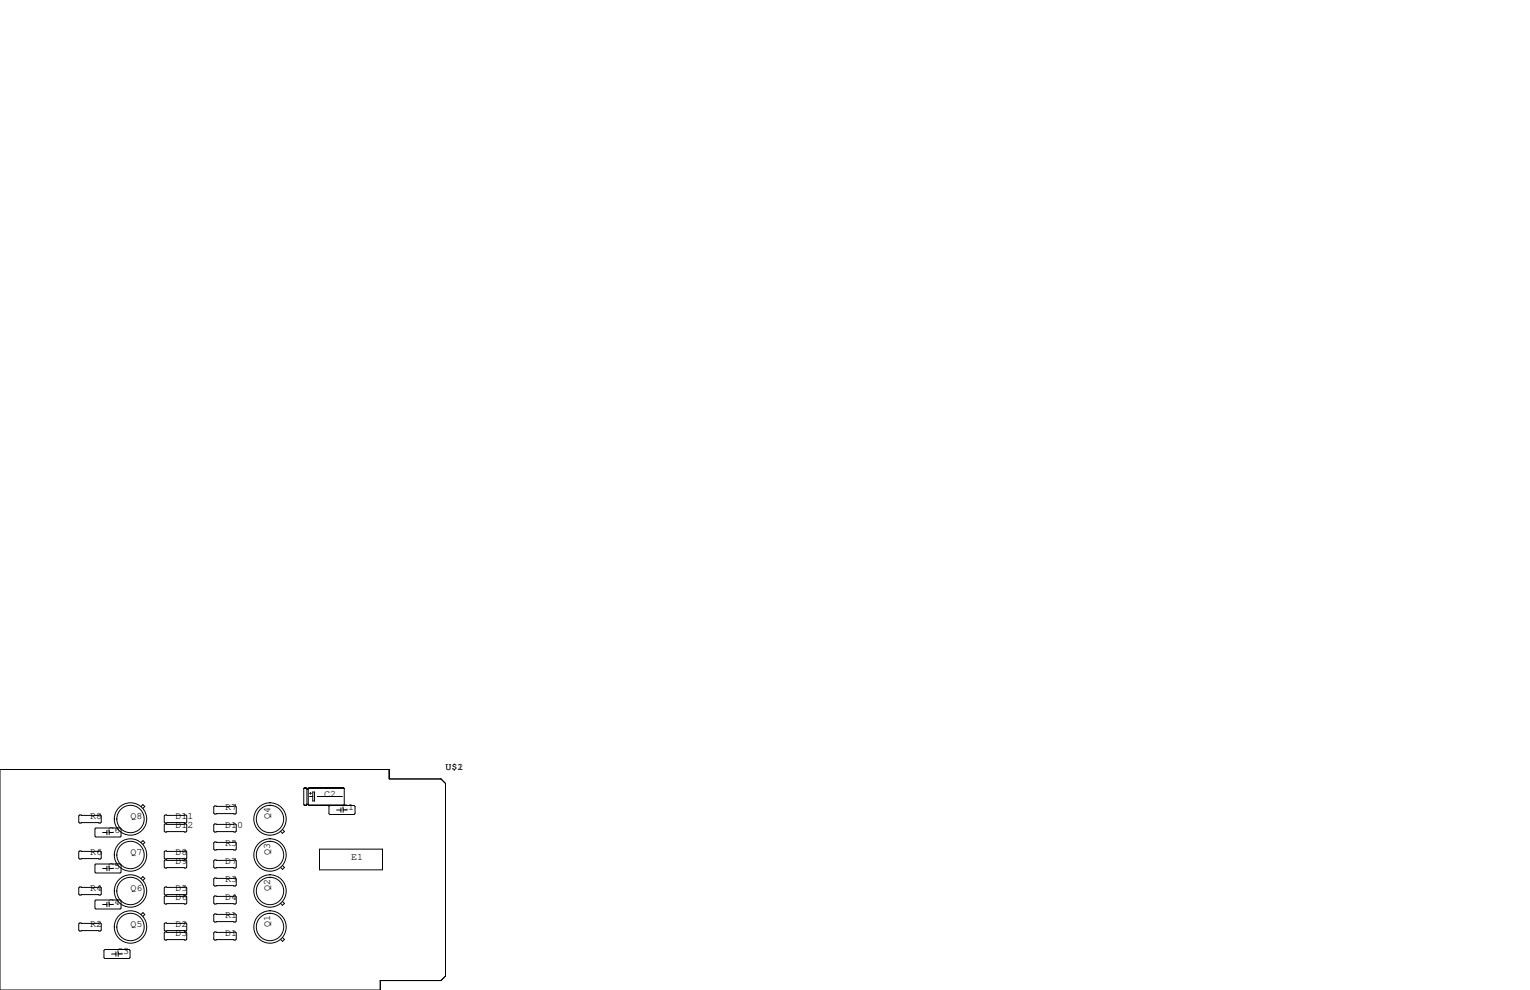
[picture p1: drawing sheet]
<svg xmlns="http://www.w3.org/2000/svg" width="432mm" height="279mm" viewBox="0 0 432 279" stroke-linecap="round" stroke-linejoin="round" font-family="sans-serif">
<g fill="none" stroke="#000" stroke-width=".28">
<path d="M0 217.2h109.9v2.6h14.6l1.2 1.3v54.4l-1.2 1.2h-17.2v2.7h-107.3zM22.5 230h5.8l.3 .3v1.7l-.3 .3h-5.8l-.3-.3v-1.7zM27.1 233.7h6.8l.3 .2v2.1l-.3 .2h-6.8l-.3-.2v-2.1zM29 234.9h1.2M30.2 234.3v1.3M30.8 234.3v1.3M30.8 234.9h1.2M39.8 237.8l.5-.6 .6 .6-.6 .5M39.8 227.6l.5-.5 .6 .5-.6 .5M46.6 230h5.9l.2 .3v1.7l-.2 .3h-5.9l-.2-.3v-1.7zM46.6 232.5h5.9l.2 .3v1.8l-.2 .2h-5.9l-.2-.2v-1.8zM60.6 227.5h5.8l.3 .2v1.8l-.3 .2h-5.8l-.3-.2v-1.8z"/>
<path d="M60.6 232.5h5.8l.3 .3v1.8l-.3 .2h-5.8l-.3-.2v-1.8zM60.6 237.6h5.8l.3 .3v1.7l-.3 .3h-5.8l-.3-.3v-1.7zM79.7 234.1l.6 .5-.6 .6-.5-.6M85.7 222.5v4.6l.3 .2M85.7 222.5l.3-.3h.4l.2 .3v4.6M85.7 222.5h11.5M85.9 227.2h.6M86 222.4h.4M86.4 227.3h-.4M86.6 227.1l-.2 .2h-.4M86.6 222.8h.4M86.6 227h.4"/>
<path d="M86.6 226.9h.4M86.7 222.6h.2M87 227.1l.2 .2M87.1 227.2h9.9M87.2 227.3h12.7l.3 .3v2l-.3 .3h-6.8l-.3-.3v-2l.3-.3M87.2 222.4h9.7M87.4 224.8h.9M87.4 223.9h.5M87.6 223.6v.6M88.3 223.5h.5v2.6h-.5zM89.5 224.8h7.1M90.2 239.6h17.8v5.9h-17.8z"/>
<path d="M95 228.6h1.2M96.2 228v1.2M96.9 228.6h1.1M96.9 228v1.2M96.9 227.3h-9.7M97.2 222.5l-.3-.3h-9.7l-.2 .3v4.6M97.2 222.5v4.6l-.3 .2M22.5 240.2h5.8l.3 .2v1.8l-.3 .2h-5.8l-.3-.2v-1.8zM22.5 250.3h5.8l.3 .3v1.7l-.3 .3h-5.8l-.3-.3v-1.7zM26.8 254.3l.3-.3h6.8l.3 .3v2l-.3 .2h-6.8l-.3-.2zM27.1 243.8h6.8l.3 .3v2l-.3 .3h-6.8l-.3-.3v-2zM29 255.3h1.2"/>
<path d="M29 245.1h1.2M30.2 244.5v1.2M30.2 254.6v1.3M30.8 255.3h1.2M30.8 244.5v1.2M30.8 254.6v1.3M30.8 245.1h1.2M39.8 258.1l.5-.5 .6 .5-.6 .5M39.8 247.9l.5-.5 .6 .5-.6 .6M46.4 250.6l.2-.3h5.9l.2 .3v1.7l-.2 .3h-5.9l-.2-.3zM46.4 253.1l.2-.2h5.9l.2 .2v1.8l-.2 .2h-5.9l-.2-.2zM46.6 240.2h5.9l.2 .2v1.8l-.2 .2h-5.9l-.2-.2v-1.8z"/>
<path d="M46.6 242.7h5.9l.2 .3v1.7l-.2 .3h-5.9l-.2-.3v-1.7zM60.3 258.2l.3-.3h5.8l.3 .3v1.8l-.3 .2h-5.8l-.3-.2zM60.3 248l.3-.2h5.8l.3 .2v1.8l-.3 .3h-5.8l-.3-.3zM60.3 253.1l.3-.2h5.8l.3 .2v1.8l-.3 .2h-5.8l-.3-.2zM60.6 242.7h5.8l.3 .3v1.7l-.3 .3h-5.8l-.3-.3v-1.7zM79.7 254.4l.6 .6-.6 .5-.5-.5M79.7 244.3l.6 .5-.6 .5-.5-.5M22.5 260.5h5.8l.3 .2v1.8l-.3 .3h-5.8l-.3-.3v-1.8zM29.3 268.2l.3-.2h6.8l.3 .2v2.1l-.3 .2h-6.8l-.3-.2zM31.5 269.2h1.2M32.7 268.6v1.3M33.4 269.2h1.1"/>
<path d="M33.4 268.6v1.3M46.4 260.7l.2-.2h5.9l.2 .2v1.8l-.2 .3h-5.9l-.2-.3zM46.4 263.3l.2-.3h5.9l.2 .3v1.7l-.2 .3h-5.9l-.2-.3zM60.3 263.3l.3-.3h5.8l.3 .3v1.7l-.3 .3h-5.8l-.3-.3zM79.7 264.6l.6 .5-.6 .6-.5-.6"/>
<circle cx="36.8" cy="231.1" r="4.6"/>
<circle cx="36.8" cy="231.1" r="3.9"/>
<circle cx="76.2" cy="231.1" r="3.9"/>
<circle cx="76.2" cy="231.1" r="4.6"/>
<circle cx="36.8" cy="241.3" r="4.6"/>
<circle cx="36.8" cy="241.3" r="3.9"/>
<circle cx="36.8" cy="251.5" r="4.6"/>
<circle cx="36.8" cy="251.5" r="3.9"/>
<circle cx="76.2" cy="241.3" r="3.9"/>
<circle cx="76.2" cy="251.5" r="3.9"/>
<circle cx="76.2" cy="251.5" r="4.6"/>
<circle cx="76.2" cy="241.3" r="4.6"/>
<circle cx="36.8" cy="261.6" r="4.6"/>
<circle cx="36.8" cy="261.6" r="3.9"/>
<circle cx="76.2" cy="261.6" r="3.9"/>
<circle cx="76.2" cy="261.6" r="4.6"/>
</g>
<g font-size="2.8">
<text x="125.7" y="217.2">U$1</text>
<text x="129.1" y="217.2">2</text>
<text x="91.4" y="224.8">C2</text>
<text x="25.4" y="231.1">R8</text>
<text x="36.8" y="231.1">Q8</text>
<text x="49.5" y="231.1">D11</text>
<text x="49.5" y="233.7">D12</text>
<text x="63.5" y="228.6">R7</text>
<text x="63.5" y="233.7">D10</text>
<text x="76.2" y="231.1" transform="rotate(-90 76.2 231.1)">Q4</text>
<text x="96.5" y="228.6">C1</text>
<text x="30.5" y="234.9">C6</text>
<text x="63.5" y="238.8">R5</text>
<text x="25.4" y="241.3">R6</text>
<text x="30.5" y="245.1">C5</text>
<text x="36.8" y="241.3">Q7</text>
<text x="49.5" y="241.3">D8</text>
<text x="49.5" y="243.8">D9</text>
<text x="63.5" y="243.8">D7</text>
<text x="76.2" y="241.3" transform="rotate(-90 76.2 241.3)">Q3</text>
<text x="99.1" y="242.6">E1</text>
<text x="25.4" y="251.5">R4</text>
<text x="36.8" y="251.5">Q6</text>
<text x="49.5" y="251.5">D5</text>
<text x="63.5" y="248.9">R3</text>
<text x="76.2" y="251.5" transform="rotate(-90 76.2 251.5)">Q2</text>
<text x="30.5" y="255.3">C4</text>
<text x="49.5" y="254">D6</text>
<text x="63.5" y="254">D4</text>
<text x="25.4" y="261.6">R2</text>
<text x="36.8" y="261.6">Q5</text>
<text x="49.5" y="261.6">D2</text>
<text x="63.5" y="259.1">R1</text>
<text x="76.2" y="261.6" transform="rotate(-90 76.2 261.6)">Q1</text>
<text x="33" y="269.2">C3</text>
<text x="49.5" y="264.2">D3</text>
<text x="63.5" y="264.2">D1</text>
</g>
</svg>
